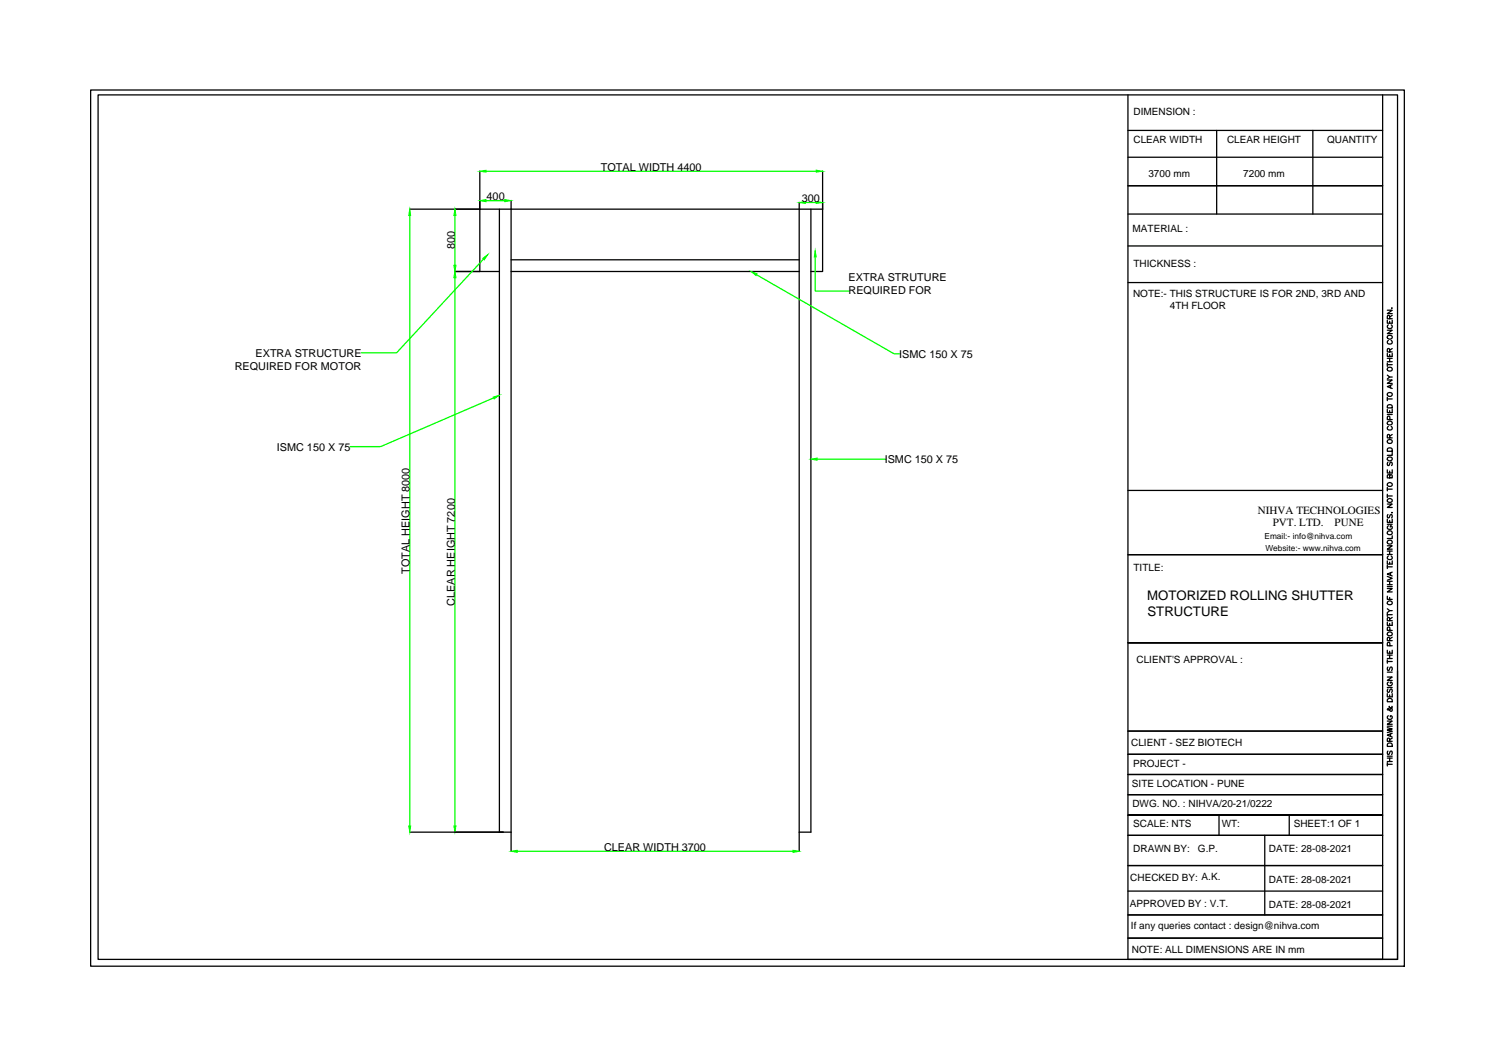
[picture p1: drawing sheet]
<svg xmlns="http://www.w3.org/2000/svg" width="297mm" height="210mm" viewBox="0 0 297 210" stroke-linecap="round" stroke-linejoin="round" font-family="sans-serif">
<!-- layer: 0 -->
<g fill="none" stroke="#000" stroke-width=".25">
<path d="M18 17.9h261.4v174.3h-261.4zM19.5 18.9h258.5v172h-258.5zM224.4 18.9v172h50.7v-172M95.5 34v7.6h-14M101.7 39.9v129.5M163.7 34v7.6M224.4 26h50.7M224.4 37h50.7M224.4 31.3h50.7M242.1 26v16.6M261.2 26v16.6M90.5 54h8.9"/>
<path d="M99.4 41.6v124M101.7 54h57.3M101.7 51.7h57.3M159 40.3v129.1M161.3 41.6v124h-2.3M163.7 41.6h-68.2v12.4M163.7 41.6v12.4h-2.4M224.4 48.9h50.7M224.4 56.2h50.7M224.4 42.6h50.7M276 75.6h1l-1 .7h1M276 70.3v.6h1v-.6"/>
<path d="M276 65.7h1l-1 .7h1M276 63.7v.6h1v-.6M276 61.7h1l-1 .7h1M276 72.2v.7M276 79v.7M276 79.4h1M276 74.6l.5 .4M276 72.6h1M276 72h1M276 71.3h1M276.2 67.7a.42 .42 0 0 0 0 .6 .42 .42 0 0 0 .6 0 .42 .42 0 0 0 0-.6M276.2 64.6a.42 .42 0 0 0 0 .6 .42 .42 0 0 0 .6 0 .42 .42 0 0 0 0-.6"/>
<path d="M276.5 70l-.1-.6h-.3l-.1 .6h1M276.5 63.4l-.1-.6h-.3l-.1 .6h1M276.5 63.9v.4M276.5 70.5v.4M276.5 71.3v.7M276.6 76.7v.5M276.9 61.3h.1M277 76.5l-1 .4 1 .4M277 75h-.5l-.5 .4M277 69.3l-.5 .4M277 62.7l-.5 .4M224.4 97.6h50.7"/>
<path d="M276 93.5v.6h1v-.6M276 81.4v.7h1v-.7M276 97v.7M276 98.3v.7M276 98.7h1M276 97.3h1M276 82.5h1M276.1 89.3a.55 .55 0 0 1 .9 .2v.3h-1zM276.1 80.7a.54 .54 0 0 1 .6-.1 .54 .54 0 0 1 .3 .6h-1zM276.1 91.9l-.1 .3 .1 .4 .3-.1 .3-.6 .3 .3-.1 .4M276.2 84.8a.42 .42 0 0 0 0 .6 .42 .42 0 0 0 .6 0 .42 .42 0 0 0 0-.6M276.5 94.7l.1-.3 .4 .3v.4h-1l.1-.6h.3l.1 .6"/>
<path d="M276.5 87.1l-.1-.6h-.3l-.1 .6h1M276.5 81.7v.4M276.5 93.7v.4M276.5 83.5v-.6l-.4-.1-.1 .7h1M277 90v.6h-1M277 86.4l-.5 .4M224.4 110.4h50.7M276 118.6v.7h1M276 117.1h1l-1 .7h1M276 114.7l1 .4-1 .3M276 111.6v.6h1v-.6M276 108.6h1l-1 .7h1"/>
<path d="M276 103.3v.6h1v-.6M276 100.3h1l-1 .7h1M276 112.4v.7M276 116.7h1M276 116.3h1M276 115.7h1M276 112.8h1M276 110.3h1M276 109.6h1M276 104.3h1M276.1 102.4l-.1 .2 .1 .4h.3l.3-.6 .3 .2-.1 .4M276.2 110.6a.42 .42 0 0 0 0 .6 .42 .42 0 0 0 .6 0 .42 .42 0 0 0 0-.6"/>
<path d="M276.2 104.6a.42 .42 0 0 0 0 .6 .42 .42 0 0 0 .6 0 .42 .42 0 0 0 0-.6h-.2v.3M276.5 103.5v.4M276.5 109.6v.7M276.5 111.8v.4M276.5 115.7v.6M276.5 118.9v.4M276.6 114v.4M276.9 101.9v.2zM277 113.8l-1 .4 1 .4M277 106.6v.5h-1M275.1 127.9h-50.7h50.7M276 138v.6h1v-.6"/>
<path d="M276 134.7h1l-1 .7h1M276 129.4v.6h1v-.6M276 123.8v.6h1v-.6M276 122v.6M276 131.3v.7M276 136.8h1M276 133.7h1M276 131.6h1M276 131h1M276 130.3h1M276 122.3h1M276 121.1l.5 .4"/>
<path d="M276.1 139.1a.53 .53 0 0 1 .9 .2v.3h-1zM276.1 137.1l-.1 .2 .1 .5 .3-.1 .3-.6 .3 .2-.1 .5M276.1 132.7l-.1 .3 .1 .4 .3-.1 .2-.5 .1-.1 .3 .3-.1 .4M276.2 135.7a.42 .42 0 0 0 0 .6 .42 .42 0 0 0 .6 0 .42 .42 0 0 0 0-.6h-.2v.2M276.5 127.5l-.1-.7h-.3l-.1 .7h1M276.5 123.5l-.1-.6h-.3l-.1 .6h1M276.5 124v.4M276.5 129.6v.4M276.5 130.3v.7M276.5 138.3v.3M276.5 128.5v-.6l-.4-.1-.1 .7h1M276.5 125.4v-.6h-.4l-.1 .6h1"/>
<path d="M277 121.5h-.5l-.5 .4M277 126.8l-.5 .3M277 122.9l-.5 .3M278 133.5v57.4h-50.6M224.4 145.5h50.7M224.4 150.1h50.7M224.4 154.1h50.7M224.4 158.1h50.7M276 144.8l1 .2-1 .2 1 .3-1 .3M276 143.5h1l-1 .6h1M276 152.1h1M276 151.7v.7"/>
<path d="M276 151.5h1M276 150.8h1M276 150.5h1M276 144.5h1M276.1 149.4l-.1 .3 .1 .4 .3-.1 .2-.5 .1-.1 .3 .3-.1 .4M276.1 147.9h.8l.1 .6h-1zM276.2 142.4a.42 .42 0 0 0 0 .6 .42 .42 0 0 0 .6 0 .42 .42 0 0 0 0-.6h-.2v.2M276.4 140.5v.2a.57 .57 0 0 1 .5 .8h-.3l-.4-.5-.2 .1 .4 .1 .5-.4v-.3M276.5 147.5l-.1-.6h-.3l-.1 .6h1M276.5 150.8v.7M276.6 146v.5M277 145.9l-1 .4 1 .3"/>
<path d="M277 146.9l-.5 .3M81.5 165.6h20.2M224.4 166.2h50.7M224.4 172.2h50.7M224.4 177.3h50.7M242.5 162.2v4M251.6 166.2v15.8M256.5 162.2v4M275.1 162.2h-50.7h50.7M224.4 182h50.7M224.4 186.6h50.7"/>
<circle cx="276.5" cy="67.1" r=".45"/>
<circle cx="276.5" cy="73.4" r=".46"/>
<circle cx="276.5" cy="78.5" r=".46"/>
<circle cx="276.5" cy="99.6" r=".45"/>
<circle cx="276.5" cy="96.4" r=".45"/>
<circle cx="276.5" cy="91.3" r=".45"/>
<circle cx="276.5" cy="84.2" r=".45"/>
<circle cx="276.5" cy="87.8" r=".46"/>
<circle cx="276.5" cy="120" r=".45"/>
<circle cx="276.5" cy="106" r=".46"/>
<circle cx="276.5" cy="107.9" r=".46"/>
<circle cx="276.5" cy="126.1" r=".45"/>
</g>
<path d="M96.7 34.1h65.7M96.7 39.9h3.7M81.5 42.9v121.4M90.5 42.9v9.9M90.5 55.2v109.1M96.2 51.5l-17.3 18.7h-7M150.5 54.7l27.4 15.7h1.2M160.2 40.3h2.2M162.2 51.1v6.8h6.8M98.2 79.2l-22.5 9.7h-6M162.6 91.4h13.6M102.9 169.4h54.9" fill="none" stroke="#0f0" stroke-width=".25"/>
<g fill="#0f0" stroke="#0f0" stroke-width=".2">
<path d="M90.5 54l.2 1.2h-.4z"/>
<path d="M90.3 164.3h.4l-.2 1.3z"/>
<path d="M81.3 164.3h.4l-.2 1.3z"/>
<path d="M81.5 41.6l.2 1.3h-.4z"/>
<path d="M90.3 52.8h.4l-.2 1.2z"/>
<path d="M90.5 41.6l.2 1.3h-.4z"/>
<path d="M95.5 34.1l1.2-.2v.3z"/>
<path d="M162.4 33.9l1.3 .2-1.3 .1z"/>
<path d="M157.8 169.2l1.2 .2-1.2 .2z"/>
<path d="M101.7 169.4l1.2-.2v.4z"/>
<path d="M100.4 39.7l1.3 .2-1.3 .2z"/>
<path d="M95.5 39.9l1.2-.2v.4z"/>
<path d="M162.4 40.1l1.3 .2-1.3 .2z"/>
<path d="M159 40.3l1.2-.2v.4z"/>
<path d="M96.1 51.4l1-.8-.7 1.1z"/>
<path d="M162.2 49.9l.2 1.2h-.4z"/>
<path d="M98.1 79l1.3-.3-1.1 .7z"/>
<path d="M161.3 91.4l1.3-.3v.5z"/>
<path d="M149.4 54l1.2 .5-.2 .3z"/>
</g>
<g font-size="2.6">
<text x="228.2" y="119.4">MOTORIZED ROLLING SHUTTER</text>
<text x="228.3" y="122.6">STRUCTURE</text>
</g>
<g font-size="2.2">
<text x="119.5" y="34">TOTAL WIDTH 4400</text>
<text x="96.8" y="39.9">400</text>
<text x="159.5" y="40.3">300</text>
<text x="90.5" y="49.6" transform="rotate(-90 90.5 49.6)">800</text>
<text x="168.8" y="56">EXTRA STRUTURE</text>
<text x="168.8" y="58.5">REQUIRED FOR</text>
<text x="50.8" y="71">EXTRA STRUCTURE</text>
<text x="178.9" y="71.2">ISMC 150 X 75</text>
<text x="46.7" y="73.6">REQUIRED FOR MOTOR</text>
<text x="55.1" y="89.7">ISMC 150 X 75</text>
<text x="176" y="92.1">ISMC 150 X 75</text>
<text x="250.3" y="102.3">NIHVA TECHNOLOGIES</text>
<text x="253.2" y="104.6">PVT. LTD.</text>
<text x="265.5" y="104.6">PUNE</text>
<text x="81.5" y="114.2" transform="rotate(-90 81.5 114.2)">TOTAL HEIGHT 8000</text>
<text x="90.5" y="120.5" transform="rotate(-90 90.5 120.5)">CLEAR HEIGHT 7200</text>
<text x="120.2" y="169.3">CLEAR WIDTH 3700</text>
</g>
<g font-size="2">
<text x="225.5" y="22.9">DIMENSION :</text>
<text x="225.5" y="28.4">CLEAR WIDTH</text>
<text x="244.1" y="28.4">CLEAR HEIGHT</text>
<text x="264" y="28.4">QUANTITY</text>
<text x="228.5" y="35.1">3700 mm</text>
<text x="247.4" y="35.1">7200 mm</text>
<text x="225.3" y="46.2">MATERIAL :</text>
<text x="225.5" y="53.1">THICKNESS :</text>
<text x="225.4" y="59.1">NOTE:- THIS STRUCTURE IS FOR 2ND, 3RD AND</text>
<text x="232.7" y="61.5">4TH FLOOR</text>
<text x="225.5" y="113.6">TITLE:</text>
<text x="226.1" y="131.8">CLIENT'S APPROVAL :</text>
<text x="225" y="148.4">CLIENT - SEZ BIOTECH</text>
<text x="225.4" y="152.7">PROJECT -</text>
<text x="225.2" y="156.6">SITE LOCATION - PUNE</text>
<text x="225.3" y="160.6">DWG. NO. : NIHVA/20-21/0222</text>
<text x="225.5" y="164.5">SCALE: NTS</text>
<text x="243.1" y="164.5">WT:</text>
<text x="257.4" y="164.5">SHEET:1 OF 1</text>
<text x="225.5" y="169.6">DRAWN BY:</text>
<text x="238.3" y="169.6">G.P.</text>
<text x="252.4" y="169.6">DATE: 28-08-2021</text>
<text x="224.9" y="175.2">CHECKED BY: A.K.</text>
<text x="252.4" y="175.6">DATE: 28-08-2021</text>
<text x="224.8" y="180.6">APPROVED BY : V.T.</text>
<text x="225" y="184.8">If any queries contact : design@nihva.com</text>
<text x="252.4" y="180.7">DATE: 28-08-2021</text>
<text x="225.2" y="189.5">NOTE: ALL DIMENSIONS ARE IN mm</text>
</g>
<g font-size="1.7">
<text x="251.6" y="107.3">Email:- info@nihva.com</text>
<text x="251.8" y="109.7">Website:- www.nihva.com</text>
</g>
</svg>
